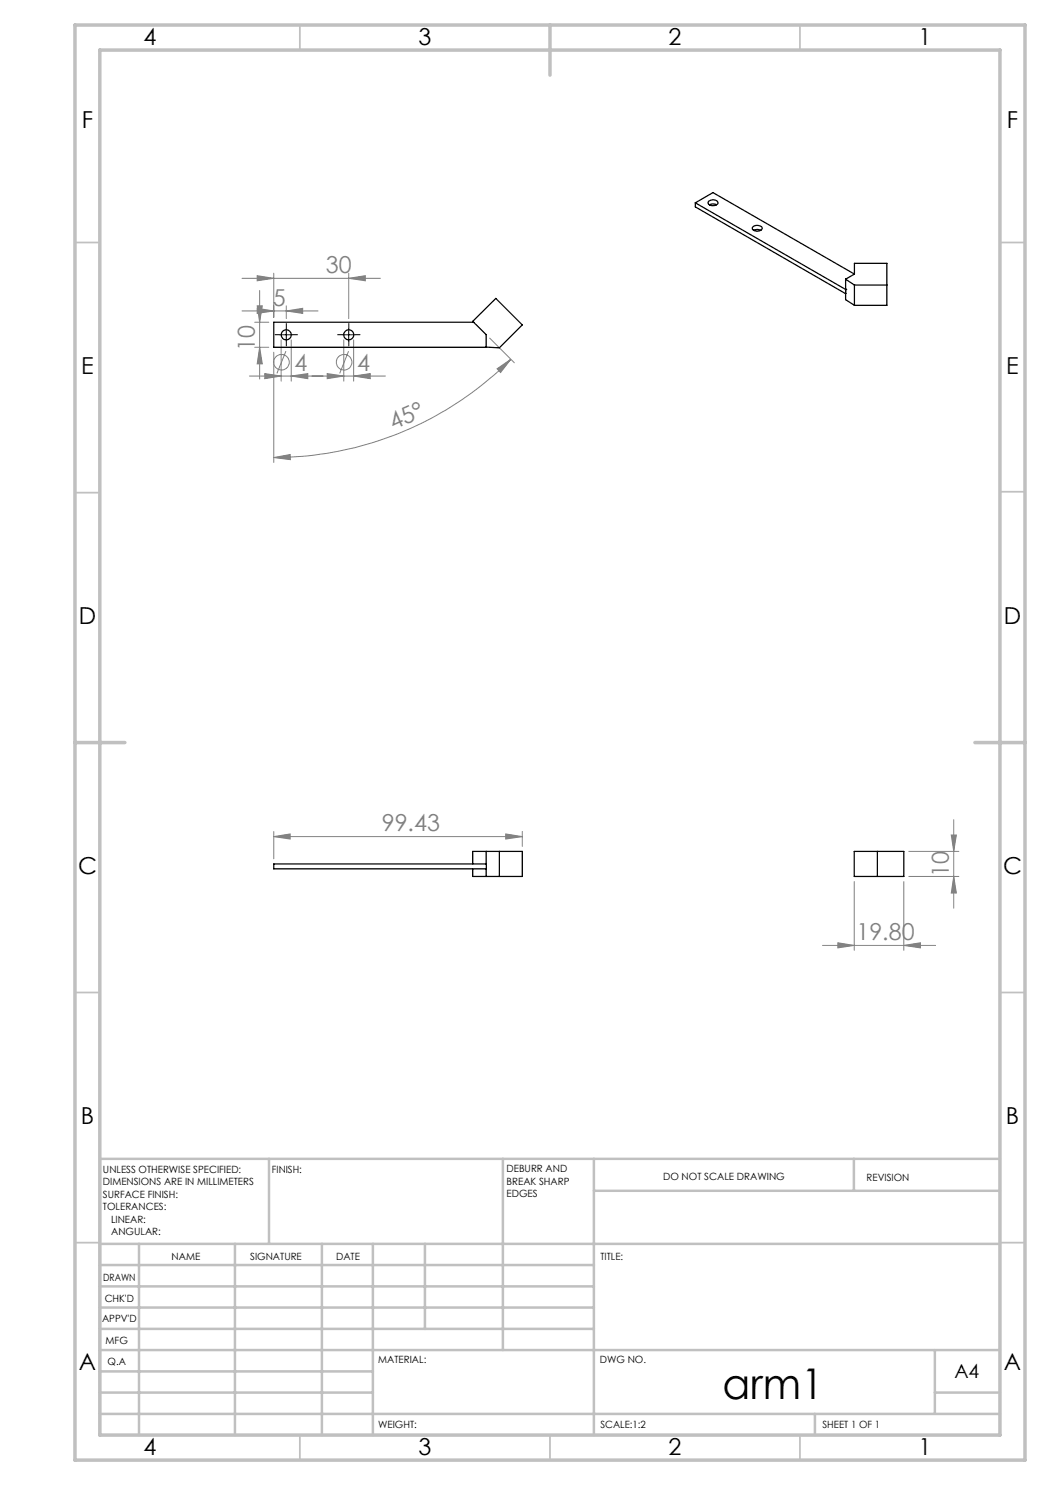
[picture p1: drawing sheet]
<svg xmlns="http://www.w3.org/2000/svg" width="210mm" height="297mm" viewBox="0 0 210 297" stroke-linecap="round" stroke-linejoin="round" font-family="sans-serif">
<g fill="none" stroke="#808080" stroke-width=".2">
<path d="M48.4 55.7h27.7M51.4 55.1l3.4 .6-3.4 .5zM51.9 58.1v17.7M54.8 54.6v8.9M69.7 55.7l3.4-.6v1.1zM69.7 54.6v9.1M48.4 62.2h15.2M49.9 75.2h27.2M50.9 64.4h2.9M50.9 69.5h2.9M51.4 61.2h1.1l-.6 3.2zM51.4 61.7l3.4 .5-3.4 .5z"/>
<path d="M51.9 69.5l.6 3.3h-1.1zM53 74.7l3.2 .5-3.2 .5zM54.8 70.4v22.1M56.2 68v8.2M57.2 70.2l-1.8 4.5M57.3 62.2l3.2-.5v1zM57.3 61.2v2.5M58.2 75.2l3.4-.5v1zM58.2 68v8.2M65.4 74.7l3.4 .5-3.4 .5zM68.8 68v8.2M69.7 70.2l-1.8 4.5"/>
<path d="M70.7 75.2l3.3-.5v1zM70.7 68v8.2M97.9 67.6l5 5M99.4 73.8l2.8-1.9-2.1 2.6zM102.2 71.9a67.1 67.1 0 0 1-47.4 19.6M54.8 91.5l3.2-.6 .1 1zM54.8 167.3l3.2-.5v1zM54.8 166.3v5.5M54.8 167.3h49.7M101.1 166.8l3.4 .5-3.4 .5zM104.5 166.3v3M170.9 176.3v13.8"/>
<path d="M180.8 176.3v13.8M181.8 175.3h10M181.8 170.3h10M190.3 167h1l-.6 3.3zM190.7 175.3l.6 3.3h-1zM190.7 163.9v17.7M164.5 189.1h22.6M167.6 188.6l3.3 .5-3.3 .5zM180.8 189.1l3.3-.5v1z"/>
<circle cx="56.3" cy="72.4" r="1.55"/>
<circle cx="68.8" cy="72.4" r="1.55"/>
</g>
<path d="M56 66.9h-1M57.3 65.7v-1M57.3 68.2v1M58.5 66.9h1M68.5 66.9h-1M69.8 65.7v-1M69.8 68.2v1M71 66.9h1" fill="none" stroke="#000" stroke-width=".2" stroke-dasharray="15.2 1.3 1.3 1.3"/>
<path d="M56 67h2.5M57.3 65.7v2.5M68.5 67h2.5M69.7 65.7v2.5" fill="none" stroke="#000" stroke-width=".2"/>
<g fill="none" stroke="#c0c0c0" stroke-width=".35">
<path d="M60 5v5M160 5v5M15 48.5h5M200 48.5h5M15 98.5h5M200 98.4h5M15 198.5h5M200 198.5h5M15 248.5h5M200 248.5h5M60 287v5M110 287v5"/>
<path d="M160 287v5"/>
</g>
<g fill="none" stroke="#c0c0c0" stroke-width=".5">
<path d="M53.8 231.8v17M100.6 231.8v38.2M118.8 231.8v55.2M118.8 238.2h81.2M170.8 231.8v6.4M200 231.8h-180v55.2M20 248.8h180M20 257.3h98.8M20 253h98.8M27.8 248.8v38.2M47 248.8v38.2M64.4 248.8v38.2"/>
<path d="M74.6 248.8v38.2M85 248.8v17M20 265.8h98.8M20 261.5h98.8M20 278.5h54.6M20 274.3h54.6M20 270h180M187 278.5h13M187 270v12.8M20 282.8h180M163 282.8v4.2"/>
</g>
<path d="M15 5h190v287h-190zM20 10h180v277h-180zM110 5v10M15 148.5h10M195 148.5h10" fill="none" stroke="#c0c0c0" stroke-width=".7"/>
<g fill="#808080">
<path d="M54.8 167.3l3.2-.5v1zM101.1 166.8l3.4 .5-3.4 .5zM53 74.7l3.2 .5-3.2 .5zM58.2 75.2l3.4-.5v1zM65.4 74.7l3.4 .5-3.4 .5zM70.7 75.2l3.3-.5v1zM51.4 61.7l3.4 .5-3.4 .5zM57.3 62.2l3.2-.5v1zM51.4 55.1l3.4 .6-3.4 .5zM69.7 55.7l3.4-.6v1.1zM167.6 188.6l3.3 .5-3.3 .5zM180.8 189.1l3.3-.5v1z"/>
<path d="M54.8 91.5l3.2-.6 .1 1zM99.4 73.8l2.8-1.9-2.1 2.6z"/>
<path d="M190.7 175.3l.6 3.3h-1zM190.3 167h1l-.6 3.3z"/>
<path d="M51.4 61.2h1.1l-.6 3.2zM51.9 69.5l.6 3.3h-1.1z"/>
</g>
<g fill="none" stroke="#000" stroke-width=".25">
<path d="M139.1 40.6v.8l30 17.3M139.1 40.6l30 17.3M139.1 40.6l3.5-2.1 28.3 16.3M141.7 40.2a1.2 1.2 0 0 1 1.9 .4 1.2 1.2 0 0 1-2 0zM141.9 41a1.49 1.49 0 0 1 1.4 0M150.6 45.4a1.18 1.18 0 0 1 1.8 .3 1.15 1.15 0 0 1-1.9 0zM150.7 46.1a1.49 1.49 0 0 1 1.5 0M169.1 57.9h.1M169.1 55.8l1.8 1.2M169.1 55.8v4.1l1.8 1.2M170.9 54.8v-2.1h6.5v8.4h-6.5M170.9 57h6.5"/>
<path d="M170.9 54.8l-1.8 1M170.9 57v4.1M94.8 64.4h-40v5.1h42.5l-.1-2.6-2.7-2.6 4.7-4.6 5.3 5.3-4.6 4.6-2.7-.2M94.5 172.8v-2.5h10v5h-10v-1.5M97.2 170.3v5M97.3 172.8h-42.5v1h42.5M99.9 170.3v5M170.9 170.3h9.9v5h-9.9zM175.5 170.3v5"/>
<circle cx="57.2" cy="67" r="1"/>
<circle cx="69.8" cy="67" r="1"/>
</g>
<text font-size="8.5" x="144.5" y="279.7">arm1</text>
<g font-size="4.7">
<text x="28.7" y="9">4</text>
<text x="83.7" y="9">3</text>
<text x="133.7" y="9">2</text>
<text x="183.7" y="9">1</text>
<text x="16.4" y="25.5">F</text>
<text x="201.4" y="25.5">F</text>
<text x="16.2" y="74.7">E</text>
<text x="201.2" y="74.7">E</text>
<text x="15.8" y="124.7">D</text>
<text x="200.8" y="124.7">D</text>
<text x="15.6" y="174.7">C</text>
<text x="200.6" y="174.7">C</text>
<text x="16.2" y="224.7">B</text>
<text x="201.2" y="224.7">B</text>
<text x="15.8" y="274">A</text>
<text x="200.8" y="274">A</text>
<text x="28.7" y="291">4</text>
<text x="83.7" y="291">3</text>
<text x="133.7" y="291">2</text>
<text x="183.7" y="291">1</text>
</g>
<g font-size="4.7" fill="#808080">
<text x="65.2" y="54.6">30</text>
<text x="54.5" y="61.1">5</text>
<text x="50.9" y="70.2" transform="rotate(-90 50.9 70.2)">10</text>
<text x="58.9" y="74.1">4</text>
<text x="71.4" y="74.1">4</text>
<text x="78.7" y="86.1" transform="rotate(-24 78.7 86.1)">45°</text>
<text x="76.4" y="166.3">99.43</text>
<text x="189.8" y="175.4" transform="rotate(-90 189.8 175.4)">10</text>
<text x="171.3" y="188">19.80</text>
</g>
<text font-size="3.9" x="190.9" y="275.5">A4</text>
<g font-size="2">
<text x="20.6" y="234.6">UNLESS OTHERWISE SPECIFIED:</text>
<text x="20.6" y="237.1">DIMENSIONS ARE IN MILLIMETERS</text>
<text x="20.6" y="239.6">SURFACE FINISH:</text>
<text x="54.4" y="234.6">FINISH:</text>
<text x="101.3" y="234.5">DEBURR AND</text>
<text x="101.3" y="237">BREAK SHARP</text>
<text x="101.3" y="239.5">EDGES</text>
<text x="132.6" y="236">DO NOT SCALE DRAWING</text>
<text x="173.3" y="236.2">REVISION</text>
<text x="20.6" y="242.1">TOLERANCES:</text>
<text x="22.2" y="244.6">LINEAR:</text>
<text x="22.2" y="247.1">ANGULAR:</text>
<text x="34.3" y="252">NAME</text>
<text x="50" y="251.9">SIGNATURE</text>
<text x="67.2" y="251.9">DATE</text>
<text x="120.1" y="251.9">TITLE:</text>
<text x="20.6" y="256.1">DRAWN</text>
<text x="20.9" y="260.3">CHK'D</text>
<text x="20.4" y="264.4">APPV'D</text>
<text x="21.1" y="268.8">MFG</text>
<text x="21.5" y="273">Q.A</text>
<text x="75.6" y="272.5">MATERIAL:</text>
<text x="120" y="272.5">DWG NO.</text>
<text x="75.6" y="285.5">WEIGHT:</text>
<text x="120.1" y="285.6">SCALE:1:2</text>
<text x="164.5" y="285.6">SHEET 1 OF 1</text>
</g>
</svg>
